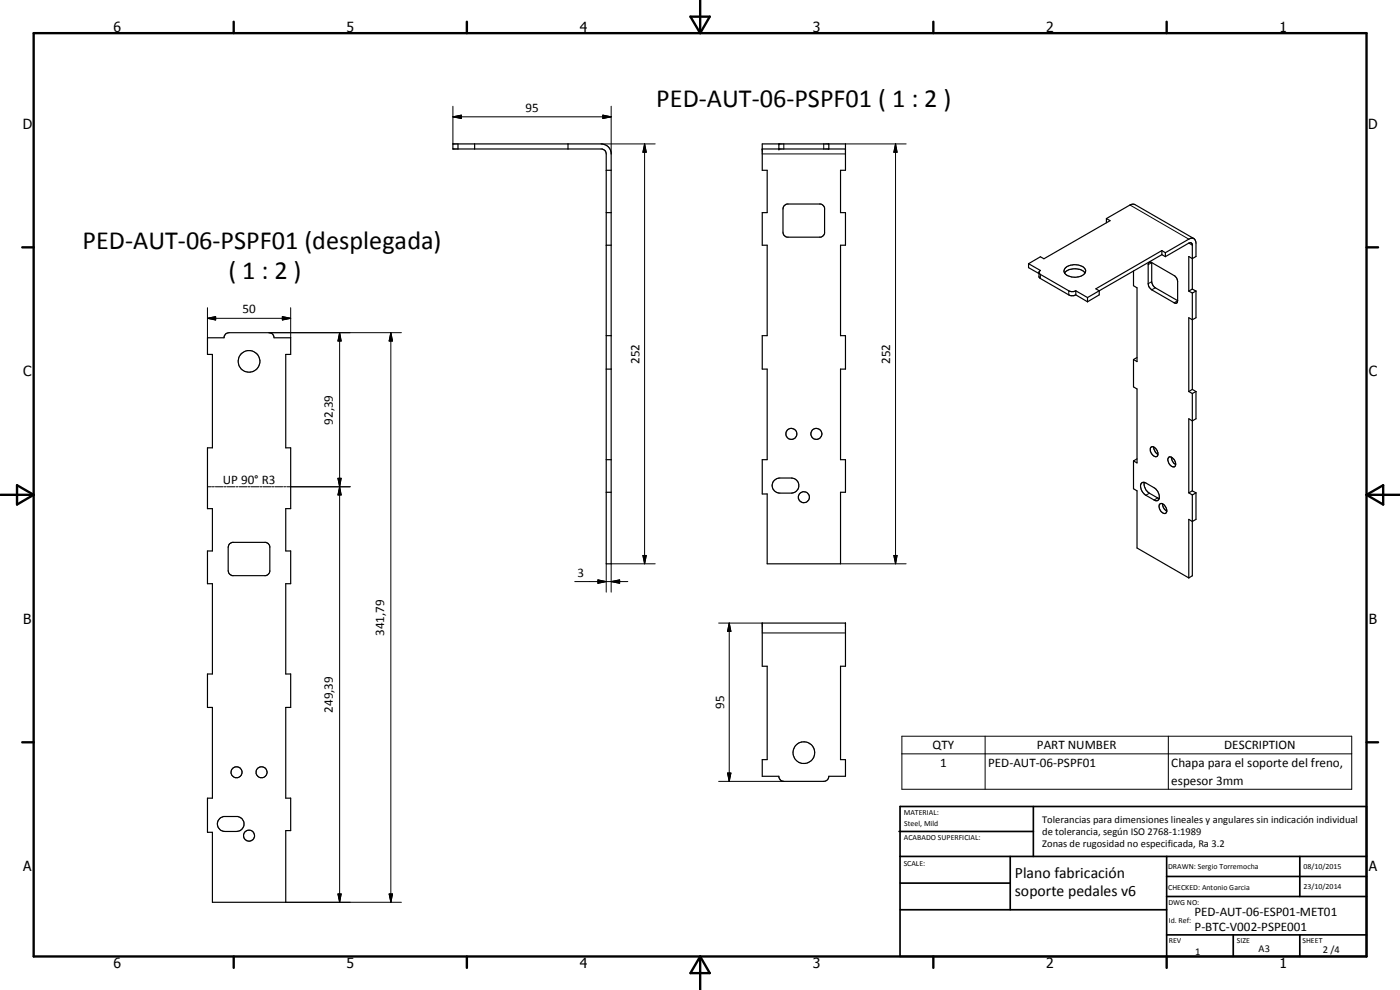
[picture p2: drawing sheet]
<svg xmlns="http://www.w3.org/2000/svg" width="420mm" height="297mm" viewBox="0 0 420 297" stroke-linecap="round" stroke-linejoin="round" font-family="sans-serif">
<g fill="none" stroke="#000" stroke-width=".35">
<path d="M135.9 43.2h44.5a3 3 0 0 1 3 2.6v123.4h-1.5l-.1-123.6-.3-.5-.7-.4h-44.9zM137.4 43.2v1.5M142.4 43.2v1.5M170.5 43.2v1.5M181.9 51.1h1.5M228.8 43.2h24.9v7.9h-1.4v12.7h1.4v9.8h-1.4v27.1h1.4v10h-1.4v27.2h1.4v9.8h-1.4v21.5h-22.1v-21h-1.4v-10.3h1.4v-27.2h-1.4v-10h1.4v-27.1h-1.4v-9.8h1.4v-12.7h-1.4zM228.8 44.7h24.9M233.8 43.2v1.5M248.7 43.2v1.5M181.9 73.6h1.5M181.9 63.8h1.5M235.2 61.8l1-.6h10.1l.5 .3 .7 .9v7.6l-.3 .5-.9 .7h-10.1l-.5-.3-.5-.4-.2-.8v-7z"/>
<path d="M308.7 79.1l3.5 2.1-.4 .4v1.5l.4 .5 8.5 4.9 .8 .2 1.4-.2M308.7 79.1v1.2l3.1 1.8M332.1 65.6l7-4.1 1.3-.2 17.9 10.3M332.1 65.6l1.1 .6-19.9 11.4-1.1-.6-3.5 2.1M332.1 65.6v1.2M345.6 78.8a.66 .66 0 0 0-.7-.1 .66 .66 0 0 0-.3 .7v5.7a2.3 2.3 0 0 0 1 1.9l6.8 3.8 .7 .1 .3-.7M345.6 78.8v5.7l.5 1.3 .6 .6 6.7 3.8M345.6 78.8l7 4 .5 .6 .3 1.1v5.7M348.7 75.2l1 .6M348.7 75.2v1.2M348.7 76.4l1 .6M348.7 75.2l-19.8 11.5 1 .5"/>
<path d="M348.7 76.4l-18.8 10.8M349.7 77l7.1-4.1 .6-.1 .4 .4v13.5M349.7 75.8v1.2M358.3 71.6l.3 .3 .3 1v4.1l-1.1 .6-1-.6v10.3M358.3 71.6l-.7-.1-.8 .3-7.1 4M311.8 81.9l9.2 5.5 1.1 .1 .8-.3M319.5 81.9a4.4 4.4 0 0 1 6.2 0M319.7 80.4a4.4 4.4 0 0 1 6 .3 1.84 1.84 0 0 1-1.9 2.4 4.1 4.1 0 0 1-4.4-1.5v-.5zM322.9 87.2l3.5 2.1M322.9 88.5l3.5 2.1M322.9 87.2v1.3M326.4 89.3v1.3"/>
<path d="M329.9 87.2l-3.5 2.1M329.9 87.2v1.3l-3.5 2.1M340.2 81.3v4.4l1 .7v22.1l-1-.6M356.8 87.3l1 .6M357.8 87.9v28.9M357.8 86.7l1.1 .6M357.8 86.7l-1 .6M358.9 87.3v8l-1.1 .6-1-.6v22.2M358.9 87.3l-1.1 .6M62.3 101.3h5l.4-1.1 1-.4h12a1.45 1.45 0 0 1 1.5 1.5h5v5h-1.4v28.1h1.4v18.2h-1.4v12.7h1.4v9.8h-1.4v27.1h1.4v10.1h-1.4v27.2h1.4v9.7h-1.4v21.5h-22.1v-21h-1.4v-10.2h1.4v-27.2h-1.4v-10.1h1.4v-27.1h-1.4v-9.8h1.4v-12.7h-1.4v-18.2h1.4v-28.1h-1.4zM181.9 100.7h1.5M181.9 110.7h1.5"/>
<path d="M340.2 107.9v8.2l1 .6v22.2l-1-.6M341.2 107.3l-1 .6M356.8 117.5l1 .6M357.8 116.8l1.1 .7M357.8 116.8l-1 .7M357.8 118.1v29.2M358.9 117.5l-1.1 .6M358.9 117.5v8.1l-1.1 .7-1-.7v22.3M181.9 137.9h1.5M340.2 138.3v8.3l1 .7v17.1l15.6 9M341.2 137.7l-1 .6M345.4 134.2a1.6 1.6 0 0 1 2.1 1.6v.8a.99 .99 0 0 1-1 .4 .99 .99 0 0 1-.8-.8l-.4-.8z"/>
<path d="M346.3 134.1l.4 1.5 .8 .7M350.8 137.2a1.89 1.89 0 0 1 1.7 2.9 1.99 1.99 0 0 1-1.7-2.9zM351.6 137.2v.2a2.43 2.43 0 0 0 1.2 2M181.9 147.7h1.5M232.4 144.1l1.2-.6 3.9-.1a2.27 2.27 0 0 1 2.3 2.3 2.27 2.27 0 0 1-2.3 2.3h-3.5a2.26 2.26 0 0 1-2.1-1.4 2.26 2.26 0 0 1 .5-2.5zM342.5 145.1l.4-.4 .7 .1 2.8 1.5a2.95 2.95 0 0 1 1.2 3.7l-.3 .2h-.7l-2.7-1.6a3.1 3.1 0 0 1-1.4-3.5zM343.4 144.7a3.4 3.4 0 0 0 1.6 3.3l2.9 1.6M348 151.3a1.29 1.29 0 0 1 1.9 1 .97 .97 0 0 1 .3 1.1 .97 .97 0 0 1-1 .6 2.17 2.17 0 0 1-1.2-2.7zM348.9 151.2a2.54 2.54 0 0 0 1.3 2.2M356.8 147.9l1 .6M357.8 148.5v24.3l-1 .6M357.8 147.3l1.1 .6"/>
<path d="M357.8 147.3l-1 .6M358.9 147.9v7.9l-1.1 .7-1-.7v17.6M358.9 147.9l-1.1 .6M68.9 163.2l.8-.5h10.1l.5 .3 .7 1v7.5l-.3 .6-.9 .6h-10.1l-.5-.2-.5-.4-.2-.9v-7zM228.8 186.9h24.9v13h-1.4v28h1.4v5h-5a1.52 1.52 0 0 1-1.5 1.5h-12a1.52 1.52 0 0 1-1.4-1.5h-5v-5h1.4v-28h-1.4zM65.9 245.6l1.2-.6h4.2a2.26 2.26 0 0 1 1.9 2.4 2.26 2.26 0 0 1-2.2 2.1h-3.5a2.25 2.25 0 0 1-2.1-1.4 2.25 2.25 0 0 1 .5-2.5z"/>
<circle cx="74.7" cy="108.4" r="3.2"/>
<circle cx="237.5" cy="130.2" r="1.65"/>
<circle cx="245" cy="130.2" r="1.65"/>
<circle cx="241.2" cy="149.2" r="1.67"/>
<circle cx="71" cy="231.7" r="1.65"/>
<circle cx="78.5" cy="231.7" r="1.65"/>
<circle cx="241.2" cy="225.8" r="3.3"/>
<circle cx="74.7" cy="250.7" r="1.64"/>
</g>
<g fill="#000">
<circle cx="228.8" cy="44.7" r=".18"/>
<circle cx="233.8" cy="43.2" r=".18"/>
<circle cx="233.8" cy="44.7" r=".18"/>
<circle cx="253.7" cy="44.7" r=".18"/>
<circle cx="228.8" cy="186.9" r=".18"/>
<circle cx="253.7" cy="186.9" r=".18"/>
</g>
<g fill="none" stroke="#000" stroke-width=".3">
<path d="M135.9 35.1l2.6-.6v1.1zM135.9 35.1h47.5M135.9 31.9v11.3M180.9 34.5l2.5 .6-2.5 .5zM183.4 31.9v14.3M180.4 43.2h16.2M193.5 43.2l.5 2.5h-1.1zM193.5 43.2v126M228.8 46.2h24.9M235.2 43.2v1.5M247.2 43.2v1.5M253.7 43.2h18.2"/>
<path d="M268.8 43.2l.4 2.5h-.9zM268.8 43.2v126M339.1 61.5l17.7 10.3M345.6 78.8l-1 .6M356.8 72.9l1 .7M62.3 95.5l2.4-.5v1zM62.3 95.5h24.9M62.3 92.3v9M80.7 99.8h39.8M84.7 95l2.5 .5-2.5 .5zM87.2 92.3v9M101.9 99.8l.5 2.5h-1z"/>
<path d="M101.9 99.8v170.9M117.3 99.8l.5 2.5h-1zM117.3 99.8v170.9M312.2 82.3v1.3M320.7 87.2v1.3M345.6 84.5l-1 .6M346.7 86.4l-1.1 .6M353.4 90.2l-1 .6M62.3 146h1.1M63.7 146h.6M64.6 146h2.4M67.3 146h.6"/>
<path d="M68.2 146h2.4M70.9 146h.5M71.8 146h2.4M74.5 146h.5M75.3 146h2.4M78 146h.6M78.9 146h2.4M81.6 146h.6M82.5 146h2.4M85.2 146h.6M86.1 146h19M101.4 143.5h1l-.5 2.5z"/>
<path d="M101.9 146l.5 2.5h-1zM345 148l-1.1 .6M347.4 149.4l-1 .6M172.5 174.5h15.9M179.4 174l2.5 .5-2.5 .5zM181.9 169.2v8.5M183.4 174.5l2.6-.5v1zM192.9 166.7h1.1l-.5 2.5zM196.6 169.2h-13.2v8.5M252.3 169.2h19.6M268.3 166.7h.9l-.4 2.5zM215.7 186.9h13.1"/>
<path d="M218.9 186.9l.5 2.5h-1.1zM218.9 186.9v47.5M228.8 189.9h24.9M215.7 234.4h19.5M218.3 231.9h1.1l-.5 2.5zM270.7 220.9h135v15.9h-135zM270.7 226.2h135M295.6 220.9v15.9M350.6 220.9v15.9M85.8 270.7h34.7M101.4 268.2h1l-.5 2.5zM116.8 268.2h1l-.5 2.5z"/>
</g>
<g fill="none" stroke="#000" stroke-width=".71">
<path d="M10.1 9.9h400v277.1h-400zM70.1 6.5v3.4M140.1 6.5v3.4M207.2 5h5.8l-2.9 4.9zM210.1 0v9.9M280.1 6.5v3.4M350.1 6.5v3.4M6.7 74.2h3.4M410.1 74.2h3.5M.1 148.5h10M5.1 145.6l5 2.9-5 2.9zM410.1 148.5h10"/>
<path d="M410.1 148.5l5-2.9v5.8zM6.7 222.7h3.4M410.1 222.7h3.5M70.1 287v3.4M140.1 287v3.4M210.1 287v10M210.1 287l2.9 5h-5.8zM280.1 287v3.4M350.1 287v3.4"/>
</g>
<g fill="none" stroke="#000" stroke-width=".51">
<path d="M269.8 249.5h40.3M270.1 242h140v45h-140zM270.1 257h140M303.2 257v16M310.1 242v15M350.1 257v30M390.1 257v12M270.1 265h33.1M270.1 273h80M350.1 269h60M350.1 263h60M350.1 280.5h60"/>
<path d="M370.1 280.5v6.5M390.1 280.5v6.5"/>
</g>
<g fill="#000">
<path d="M135.9 35.1l2.6-.6v1.1zM180.9 34.5l2.5 .6-2.5 .5zM193.5 43.2l.5 2.5h-1.1zM268.8 43.2l.4 2.5h-.9zM62.3 95.5l2.4-.5v1zM84.7 95l2.5 .5-2.5 .5zM101.9 99.8l.5 2.5h-1zM117.3 99.8l.5 2.5h-1zM101.4 143.5h1l-.5 2.5zM101.9 146l.5 2.5h-1zM179.4 174l2.5 .5-2.5 .5zM183.4 174.5l2.6-.5v1z"/>
<path d="M192.9 166.7h1.1l-.5 2.5zM268.3 166.7h.9l-.4 2.5zM218.9 186.9l.5 2.5h-1.1zM218.3 231.9h1.1l-.5 2.5zM101.4 268.2h1l-.5 2.5zM116.8 268.2h1l-.5 2.5z"/>
</g>
<g font-size="7.9">
<text x="197" y="32.1">PED-AUT-06-PSPF01 ( 1 : 2 )</text>
<text x="24.8" y="74.6">PED-AUT-06-PSPF01 (desplegada)</text>
<text x="68.5" y="83.6">( 1 : 2 )</text>
</g>
<g font-size="4.7">
<text x="304.6" y="263.5">Plano fabricación</text>
<text x="304.6" y="268.9">soporte pedales v6</text>
</g>
<g font-size="4.2">
<text x="34" y="9.6">6</text>
<text x="104" y="9.6">5</text>
<text x="174" y="9.6">4</text>
<text x="244" y="9.6">3</text>
<text x="314" y="9.6">2</text>
<text x="384" y="9.6">1</text>
<text x="6.8" y="38.7">D</text>
<text x="410.6" y="38.7">D</text>
<text x="7" y="112.9">C</text>
<text x="410.8" y="112.9">C</text>
<text x="7" y="187.1">B</text>
<text x="410.8" y="187.1">B</text>
<text x="7" y="261.4">A</text>
<text x="410.8" y="261.4">A</text>
<text x="34" y="290.4">6</text>
<text x="104" y="290.4">5</text>
<text x="174" y="290.4">4</text>
<text x="244" y="290.4">3</text>
<text x="314" y="290.4">2</text>
<text x="384" y="290.4">1</text>
</g>
<g font-size="3.9">
<text x="157.7" y="33.5">95</text>
<text x="72.8" y="93.9">50</text>
<text x="191.9" y="109.2" transform="rotate(-90 191.9 109.2)">252</text>
<text x="267.2" y="109.2" transform="rotate(-90 267.2 109.2)">252</text>
<text x="99.9" y="127.4" transform="rotate(-90 99.9 127.4)">92,39</text>
<text x="66.9" y="145.3">UP 90° R3</text>
<text x="173.3" y="173">3</text>
<text x="115.3" y="190.8" transform="rotate(-90 115.3 190.8)">341,79</text>
<text x="99.9" y="213.9" transform="rotate(-90 99.9 213.9)">249,39</text>
<text x="217.3" y="212.7" transform="rotate(-90 217.3 212.7)">95</text>
<text x="279.9" y="224.8">QTY</text>
<text x="311.2" y="224.8">PART NUMBER</text>
<text x="367.4" y="224.8">DESCRIPTION</text>
<text x="282.1" y="230.1">1</text>
<text x="296.5" y="230.1">PED-AUT-06-PSPF01</text>
<text x="351.5" y="230.2">Chapa para el soporte del freno,</text>
<text x="351.5" y="235.5">espesor 3mm</text>
<text x="358.5" y="275">PED-AUT-06-ESP01-MET01</text>
<text x="358.5" y="279.4">P-BTC-V002-PSPE001</text>
</g>
<g font-size="3.1">
<text x="312.7" y="246.8">Tolerancias para dimensiones lineales y angulares sin indicación individual</text>
<text x="312.7" y="250.4">de tolerancia, según ISO 2768-1:1989</text>
<text x="312.7" y="254">Zonas de rugosidad no especificada, Ra 3.2</text>
<text x="358.7" y="286.5">1</text>
<text x="377.7" y="285.6">A3</text>
<text x="397" y="285.9">2 /4</text>
</g>
<g font-size="2.4">
<text x="271.2" y="244.4">MATERIAL:</text>
<text x="271.3" y="252">ACABADO SUPERFICIAL:</text>
<text x="271.4" y="247.9">Steel, Mild</text>
<text x="271.2" y="259.7">SCALE:</text>
<text x="350.6" y="260.8">DRAWN: Sergio Torremocha</text>
<text x="391.2" y="260.6">08/10/2015</text>
<text x="350.6" y="267">CHECKED: Antonio Garcia</text>
<text x="391.2" y="266.7">23/10/2014</text>
<text x="350.6" y="271.4">DWG NO:</text>
<text x="350.8" y="276.9">Id. Ref:</text>
<text x="350.8" y="282.8">REV</text>
<text x="371.2" y="282.9">SIZE</text>
<text x="390.9" y="282.9">SHEET</text>
</g>
</svg>
